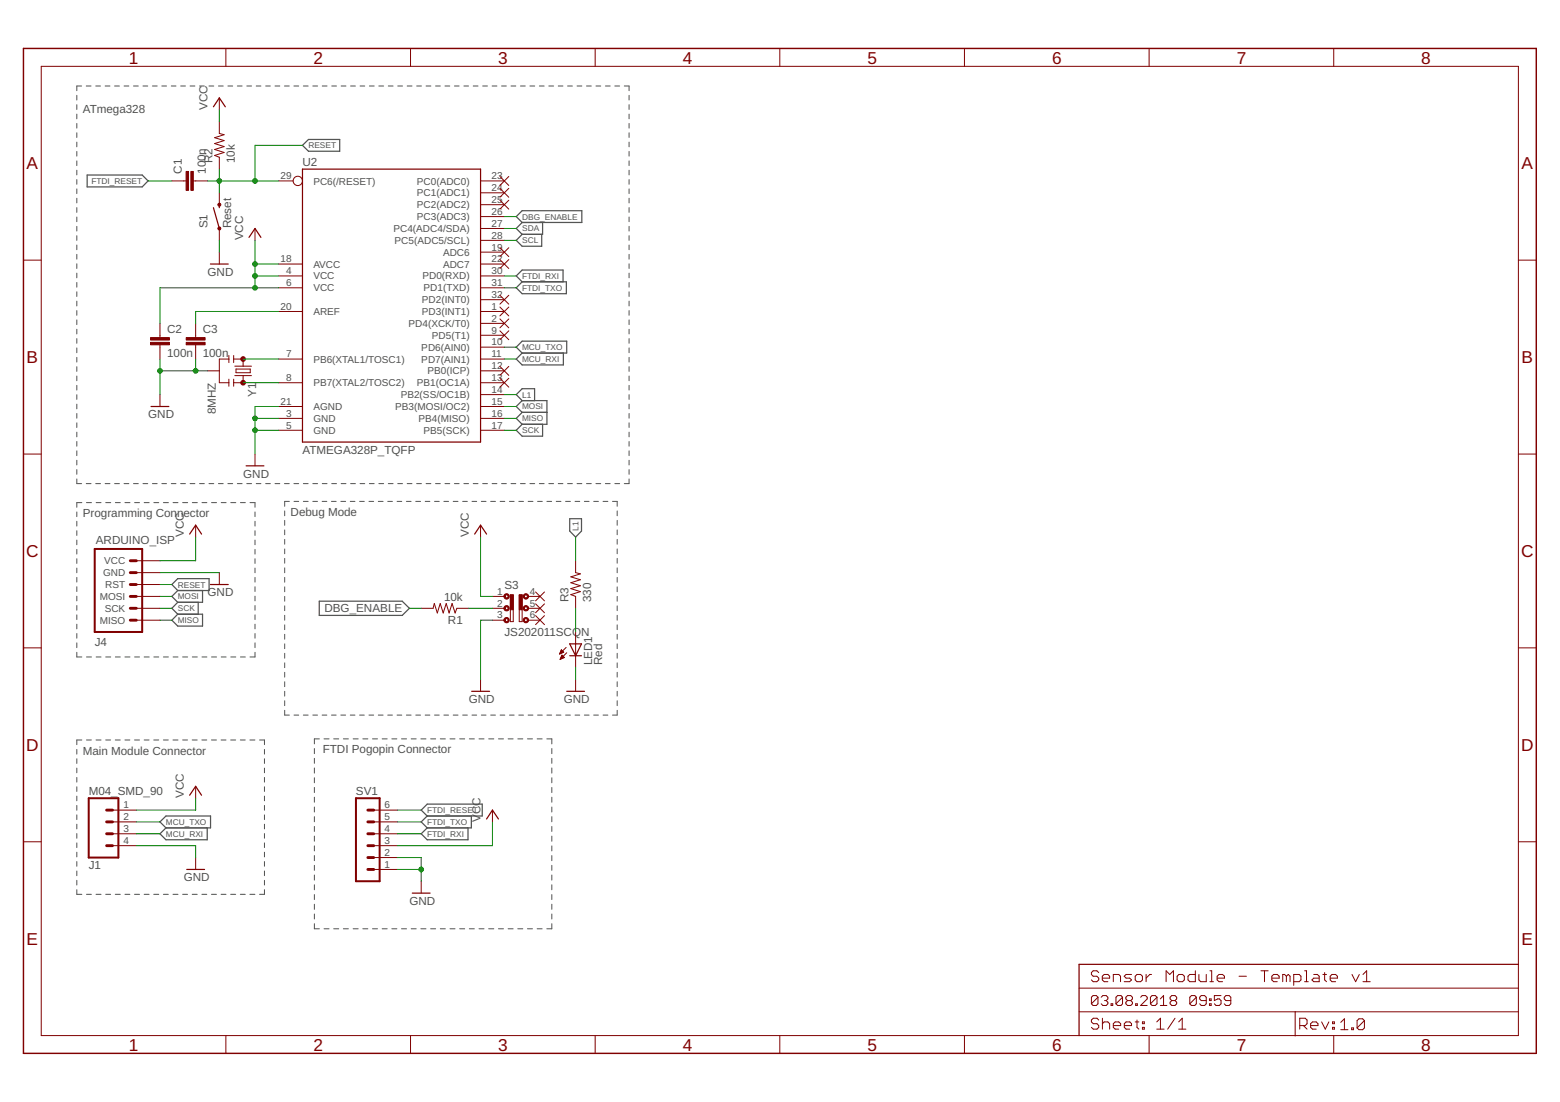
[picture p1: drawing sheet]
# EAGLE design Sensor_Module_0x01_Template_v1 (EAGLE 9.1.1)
FRAME1 (FRAME-A4L): CNAME: Communication Module; CREVISION: 2.0

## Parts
C1  100n  C  [C0805]
C2  100n  C  [C0805]
C3  100n  C  [C0805]
J1  M04_SMD_90  [M04_SMD_90]
J4  ARDUINO_ISP  [M-2X3]
LED1  Red  LEDSML0805  [SML0805]
R1  10k  RESISTOR0805-RES  [0805]
R2  10k  RESISTOR0805-RES  [0805]
R3  330  RESISTOR0805-RES  [0805]
S1  Reset  PUSHBUTTON  [M-PUSHBUTTON-SMD]
S3  JS202011SCQN  [JS202011SCQN]
SV1  MA06-1  [MA06-1]
U2  ATMEGA328P_TQFP  [TQFP32-08]
Y1  8MHZ  RESONATOR8MHZ  [RESONATOR-SMD]

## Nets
DBG_ENABLE: R1.2 U2.26(PC3(ADC3))
FTDI_RESET: C1.1 SV1.6
FTDI_RXI: SV1.4 U2.30(PD0(RXD))
FTDI_TXO: SV1.5 U2.31(PD1(TXD))
GND [GND]: C2.2 C3.2 J1.4 J4.P$5(GND) LED1.C S1.1(LEFT) S1.2(LEFT) S3.3 SV1.1 SV1.2 U2.3(GND) U2.5(GND) U2.21(AGND) Y1.2
L1: R3.2 U2.14(PB2(SS/OC1B))
MCU_RXI: J1.3 U2.11(PD7(AIN1))
MCU_TXO: J1.2 U2.10(PD6(AIN0))
MISO: J4.P$1(MISO) U2.16(PB4(MISO))
MOSI: J4.P$3(MOSI) U2.15(PB3(MOSI/OC2))
N$1: U2.8(PB7(XTAL2/TOSC2)) Y1.3
N$2: U2.7(PB6(XTAL1/TOSC1)) Y1.1
N$3: R1.1 S3.2
N$15: C3.1 U2.20(AREF)
N$30: LED1.A R3.1
RESET: C1.2 J4.P$4(RST) R2.1 S1.3(RIGHT) S1.4(RIGHT) U2.29(PC6(/RESET))
SCK: J4.P$2(SCK) U2.17(PB5(SCK))
SCL: U2.28(PC5(ADC5/SCL))
SDA: U2.27(PC4(ADC4/SDA))
VCC [Vsupply]: C2.1 J1.1 J4.P$6(VCC) R2.2 S3.1 SV1.3 U2.4(VCC) U2.6(VCC) U2.18(AVCC)
Unconnected: S3.4 S3.5 S3.6 U2.1(PD3(INT1)) U2.2(PD4(XCK/T0)) U2.9(PD5(T1)) U2.12(PB0(ICP)) U2.13(PB1(OC1A)) U2.19(ADC6) U2.22(ADC7) U2.23(PC0(ADC0)) U2.24(PC1(ADC1)) U2.25(PC2(ADC2)) U2.32(PD2(INT0))

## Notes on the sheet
- ATmega328
- Programming Connector | Debug Mode
- Main Module Connector | FTDI Pogopin Connector
- Sensor Module - Template v1
- 1.0
